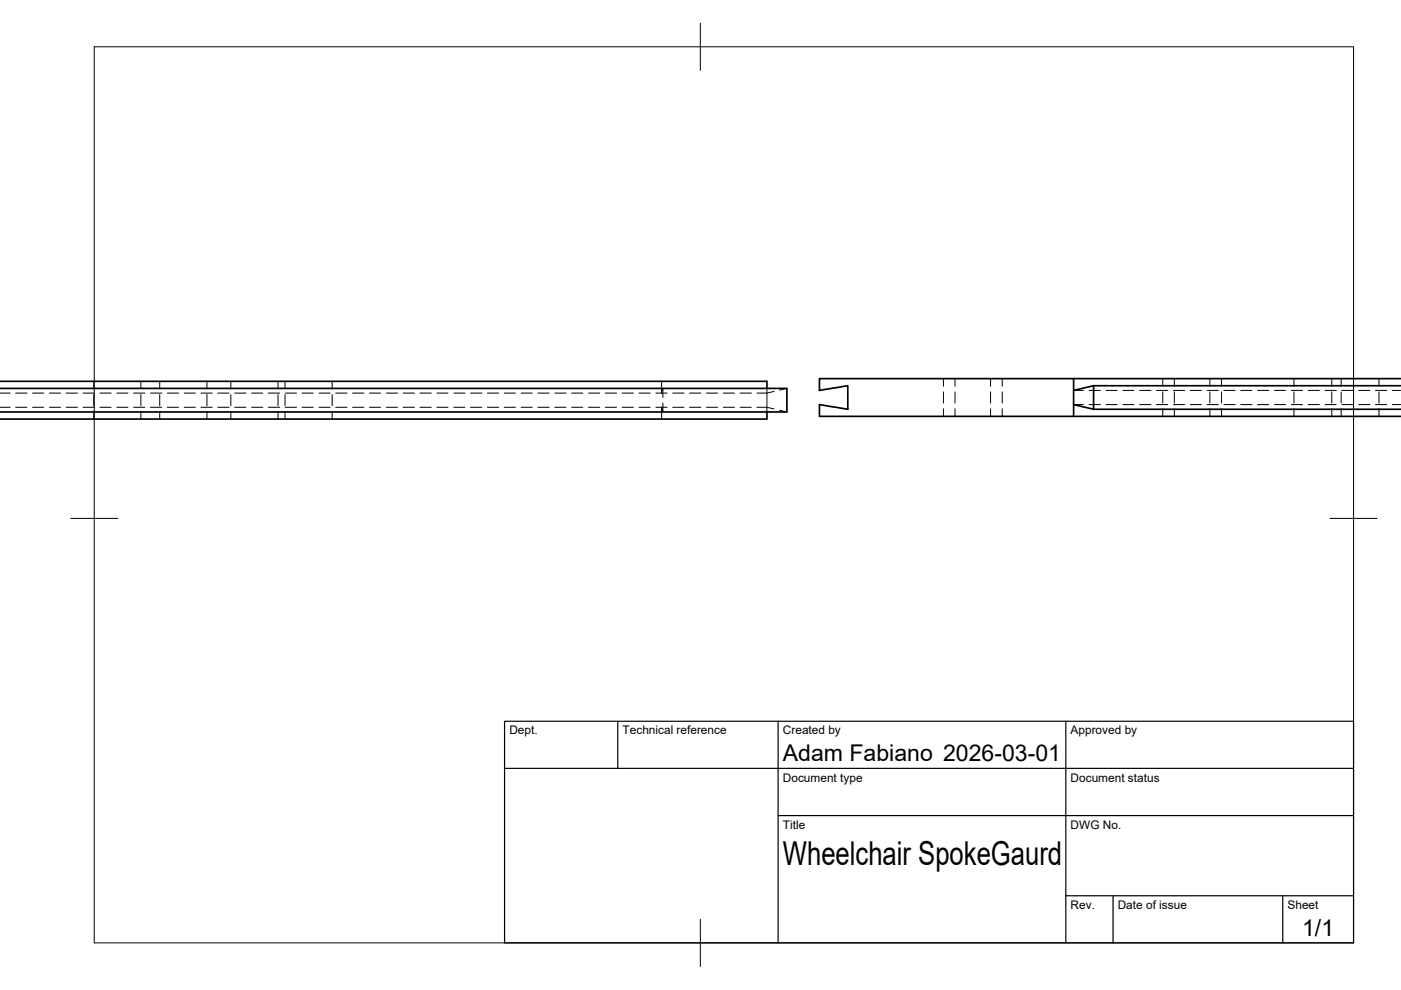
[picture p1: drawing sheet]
<svg xmlns="http://www.w3.org/2000/svg" width="297mm" height="210mm" viewBox="0 0 297 210" stroke-linecap="round" stroke-linejoin="round" font-family="sans-serif">
<!-- layer: Visible -->
<path d="M0 80.8h162.6v1.6M0 82.4h166.8v4.9h-166.8M162.6 87.3v1.6h-162.6M173.7 80.3h53.9v8h-53.9v-2.5l6 1v-5l-6 1zM227.6 85.8l4.3 1M227.6 88.3h69.4M227.6 80.3h69.4M231.9 86.8h65.1M231.9 81.8v5M297 81.8h-65.1l-4.3 1" fill="none" stroke="#000" stroke-width=".36"/>
<!-- layer: Hidden -->
<g fill="none" stroke="#000" stroke-width=".21">
<path d="M0 83.3h2.1M0 86.4h2.1M3.3 83.3h2.4M3.3 86.4h2.4M6.9 83.3h2.4M6.9 86.4h2.4M10.5 83.3h2.3M10.5 86.4h2.3M14 83.3h2.4M14 86.4h2.4M17.6 83.3h2.4M17.6 86.4h2.4"/>
<path d="M19.9 80.8v1.7M19.9 83.7v2.3M19.9 87.2v1.7M21.2 83.3h2.4M21.2 86.4h2.4M24.8 83.3h2.3M24.8 86.4h2.3M28.3 83.3h2.4M28.3 86.4h2.4M29.9 80.8v1.7M29.9 83.7v2.3M29.9 87.2v1.7"/>
<path d="M31.9 83.3h2.4M31.9 86.4h2.4M33.9 80.8v1.7M33.9 83.7v2.3M33.9 87.2v1.7M35.5 83.3h2.3M35.5 86.4h2.3M39.1 83.3h2.3M39.1 86.4h2.3M42.6 83.3h2.4M42.6 86.4h2.4M43.9 80.8v1.7"/>
<path d="M43.9 83.7v2.3M43.9 87.2v1.7M46.2 83.3h2.4M46.2 86.4h2.4M48.9 80.8v1.7M48.9 83.7v2.3M48.9 87.2v1.7M49.8 83.3h2.3M49.8 86.4h2.3M53.3 83.3h2.4M53.3 86.4h2.4M56.9 83.3h2.4"/>
<path d="M56.9 86.4h2.4M58.9 80.8v1.7M58.9 83.7v2.3M58.9 87.2v1.7M60.4 80.8v1.7M60.4 83.7v2.3M60.4 87.2v1.7M60.5 83.3h2.4M60.5 86.4h2.4M64.1 83.3h2.3M64.1 86.4h2.3M67.6 83.3h2.4"/>
<path d="M67.6 86.4h2.4M70.4 80.8v1.7M70.4 83.7v2.3M70.4 87.2v1.7M71.2 83.3h2.4M71.2 86.4h2.4M74.8 83.3h2.4M74.8 86.4h2.4M78.3 83.3h2.4M78.3 86.4h2.4M81.9 83.3h2.4M81.9 86.4h2.4"/>
<path d="M85.5 83.3h2.4M85.5 86.4h2.4M89 83.3h2.4M89 86.4h2.4M92.6 83.3h2.4M92.6 86.4h2.4M96.2 83.3h2.4M96.2 86.4h2.4M99.8 83.3h2.4M99.8 86.4h2.4M103.3 83.3h2.4M103.3 86.4h2.4"/>
<path d="M106.9 83.3h2.4M106.9 86.4h2.4M110.5 83.3h2.4M110.5 86.4h2.4M114 83.3h2.4M114 86.4h2.4M117.6 83.3h2.4M117.6 86.4h2.4M121.2 83.3h2.4M121.2 86.4h2.4M124.8 83.3h2.3M124.8 86.4h2.3"/>
<path d="M128.3 83.3h2.4M128.3 86.4h2.4M131.9 83.3h2.4M131.9 86.4h2.4M135.5 83.3h2.4M135.5 86.4h2.4M139.1 83.3h2.3M139.1 86.4h2.3M140.3 80.8v2.5l.2-.9v1.9M140.5 85.4v1.9l-.2-.9v2.5M142.6 83.3h2.4M142.6 86.4h2.4"/>
<path d="M146.2 83.3h2.4M146.2 86.4h2.4M149.8 83.3h2.3M149.8 86.4h2.3M153.4 83.3h2.3M153.4 86.4h2.3M156.9 83.3h2.4M156.9 86.4h2.4M160.5 86.4h2.1l1.5 .3M162.6 82.4v4.9M164.1 83l-1.5 .3h-2.1M165.3 87l1.5 .3"/>
<path d="M166.8 82.4l-1.5 .3M200 80.3v1.6M200 83.1v2.4M200 86.6v1.7M202.5 80.3v1.6M202.5 83.1v2.4M202.5 86.6v1.7M210 80.3v1.6M210 83.1v2.4M210 86.6v1.7M212.5 80.3v1.6M212.5 83.1v2.4"/>
<path d="M212.5 86.6v1.7M227.6 85.8h2.1M227.6 82.8h2.1M230.9 85.8h2.4M230.9 82.8h2.4M234.5 85.8h2.4M234.5 82.8h2.4M238.1 85.8h2.3M238.1 82.8h2.3M241.6 85.8h2.4M241.6 82.8h2.4M245.2 85.8h2.4"/>
<path d="M245.2 82.8h2.4M246.5 80.3v1.6M246.5 83.1v2.4M246.5 86.6v1.7M248.8 85.8h2.4M248.8 82.8h2.4M249 80.3v1.6M249 83.1v2.4M249 86.6v1.7M252.3 85.8h2.4M252.3 82.8h2.4M255.9 85.8h2.4"/>
<path d="M255.9 82.8h2.4M256.5 80.3v1.6M256.5 83.1v2.4M256.5 86.6v1.7M259 80.3v1.6M259 83.1v2.4M259 86.6v1.7M259.5 85.8h2.4M259.5 82.8h2.4M263.1 85.8h2.4M263.1 82.8h2.4M266.6 85.8h2.4"/>
<path d="M266.6 82.8h2.4M270.2 85.8h2.4M270.2 82.8h2.4M273.8 85.8h2.4M273.8 82.8h2.4M274.3 80.3v1.6M274.3 83.1v2.4M274.3 86.6v1.7M277.3 85.8h2.4M277.3 82.8h2.4M280.9 85.8h2.4M280.9 82.8h2.4"/>
<path d="M282.4 80.3v1.6M282.4 83.1v2.4M282.4 86.6v1.7M284.4 80.3v1.6M284.4 83.1v2.4M284.4 86.6v1.7M284.5 85.8h2.4M284.5 82.8h2.4M288.1 85.8h2.3M288.1 82.8h2.3M291.6 85.8h2.4M291.6 82.8h2.4"/>
<path d="M292.4 80.3v1.6M292.4 83.1v2.4M292.4 86.6v1.7M295.2 85.8h1.8M295.2 82.8h1.8"/>
</g>
<!-- layer: BORDER -->
<path d="M20 9.9h267v190h-267zM148.5 4.9v10M15 109.9h10M282 109.9h10M148.5 194.9v10" fill="none" stroke="#000" stroke-width=".21"/>
<!-- layer: TITLEBLOCK -->
<path d="M107 152.9h180v47h-180zM131 152.9v10M165 152.9v47M226 152.9v47M107 162.9h180M165 172.9h122M226 189.9h61M236 189.9v10M272 189.9v10" fill="none" stroke="#000" stroke-width=".25"/>
<text font-size="7" x="166" y="183.4">Wheelchair SpokeGaurd</text>
<g font-size="4.9">
<text x="166" y="161.4">Adam Fabiano 2026-03-01</text>
<text x="276.1" y="198.6">1/1</text>
</g>
<g font-size="2.5">
<text x="108" y="155.7">Dept.</text>
<text x="132" y="155.7">Technical reference</text>
<text x="166" y="155.7">Created by</text>
<text x="227" y="155.7">Approved by</text>
<text x="166" y="165.7">Document type</text>
<text x="227" y="165.7">Document status</text>
<text x="166" y="175.7">Title</text>
<text x="227" y="175.7">DWG No.</text>
<text x="227" y="192.7">Rev.</text>
<text x="237" y="192.7">Date of issue</text>
<text x="273" y="192.7">Sheet</text>
</g>
</svg>
